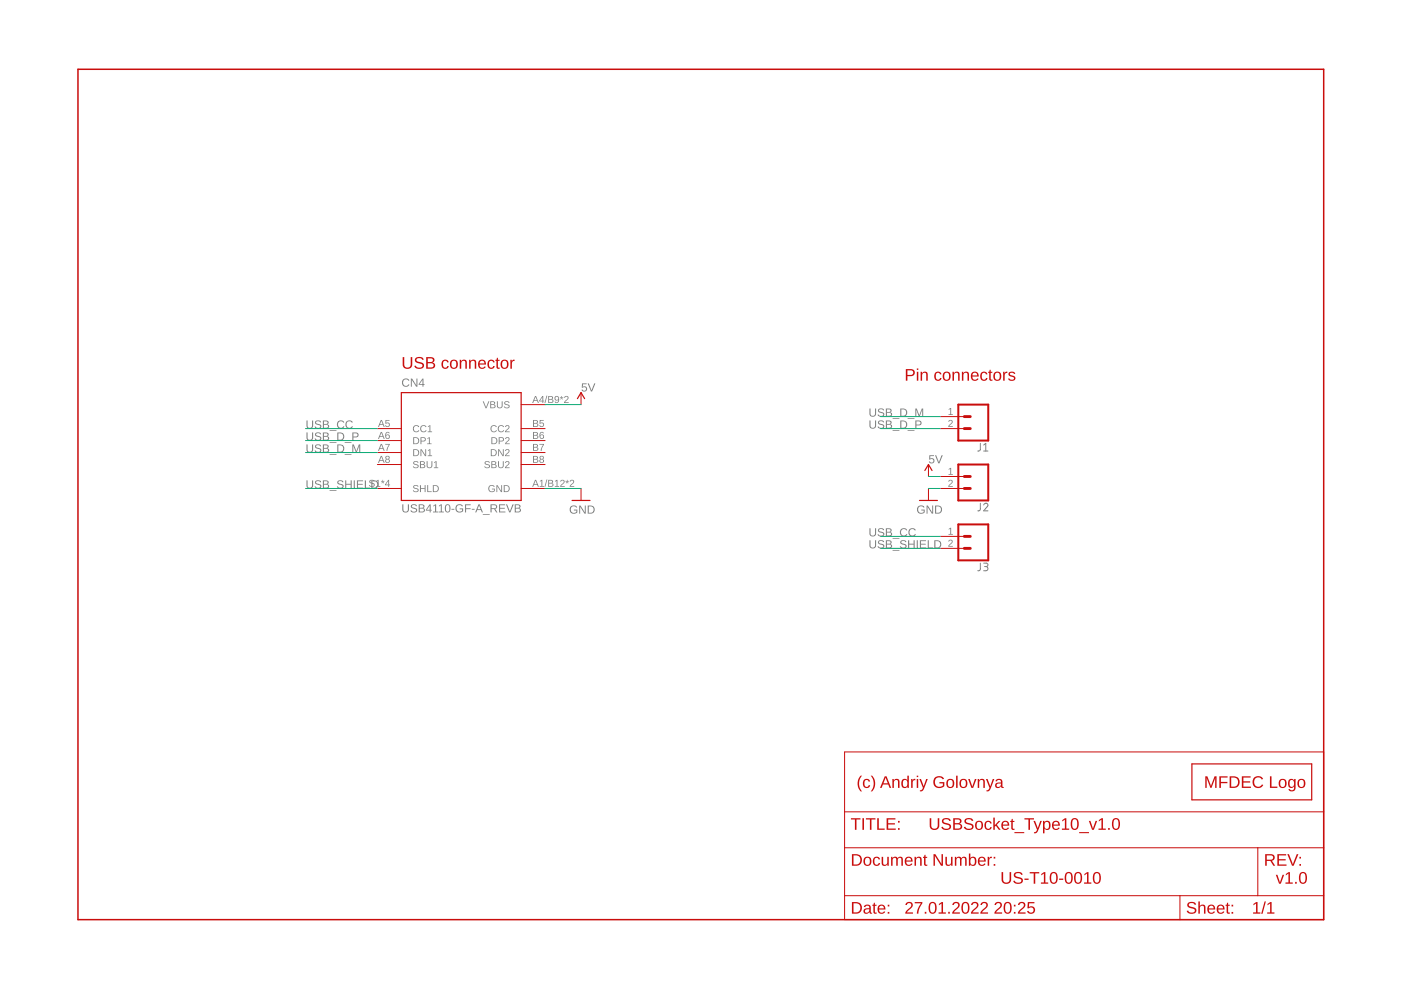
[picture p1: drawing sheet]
<?xml version="1.0" encoding="utf-8"?>
<!DOCTYPE eagle SYSTEM "eagle.dtd">
<!--
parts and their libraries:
SparkFun-PowerSymbols: Licensing: Creative Commons ShareAlike 4.0 International - https://creativecommons.org/licenses/by-sa/4.0
-->
<eagle version="9.6.2">
<drawing>
<settings>
<setting alwaysvectorfont="no"/>
<setting verticaltext="up"/>
</settings>
<grid distance="0.1" unitdist="inch" unit="inch" style="lines" multiple="1" display="no" altdistance="0.01" altunitdist="inch" altunit="inch"/>
<schematic xreflabel="%F%N/%S.%C%R" xrefpart="/%S.%C%R">
<libraries>
<library name="SparkFun-PowerSymbols">
<symbols>
<symbol name="5V">
<wire x1="0.762" y1="1.27" x2="0" y2="2.54" width="0.254" layer="94"/>
<wire x1="0" y1="2.54" x2="-0.762" y2="1.27" width="0.254" layer="94"/>
<pin name="5V" x="0" y="0" visible="off" length="short" direction="sup" rot="R90"/>
<text x="0" y="2.794" size="1.778" layer="96" align="bottom-center">&gt;VALUE</text>
</symbol>
<symbol name="DGND">
<wire x1="-1.905" y1="0" x2="1.905" y2="0" width="0.254" layer="94"/>
<pin name="GND" x="0" y="2.54" visible="off" length="short" direction="sup" rot="R270"/>
<text x="0" y="-0.254" size="1.778" layer="96" align="top-center">&gt;VALUE</text>
</symbol>
</symbols>
<devicesets>
<deviceset name="5V" prefix="SUPPLY">
<gates>
<gate name="G$1" symbol="5V" x="0" y="0"/>
</gates>
<devices>
<device name="">
<technologies>
<technology name=""/>
</technologies>
</device>
</devices>
</deviceset>
<deviceset name="GND" prefix="GND">
<gates>
<gate name="1" symbol="DGND" x="0" y="0"/>
</gates>
<devices>
<device name="">
<technologies>
<technology name=""/>
</technologies>
</device>
</devices>
</deviceset>
</devicesets>
</library>
<library name="frames">
<symbols>
<symbol name="DINA4_L">
<frame x1="0" y1="0" x2="264.16" y2="180.34" columns="4" rows="4" layer="94" border-left="no" border-top="no" border-right="no" border-bottom="no"/>
</symbol>
<symbol name="DOCFIELD">
<wire x1="0" y1="0" x2="71.12" y2="0" width="0.1016" layer="94"/>
<wire x1="101.6" y1="15.24" x2="87.63" y2="15.24" width="0.1016" layer="94"/>
<wire x1="0" y1="0" x2="0" y2="5.08" width="0.1016" layer="94"/>
<wire x1="0" y1="5.08" x2="71.12" y2="5.08" width="0.1016" layer="94"/>
<wire x1="0" y1="5.08" x2="0" y2="15.24" width="0.1016" layer="94"/>
<wire x1="101.6" y1="15.24" x2="101.6" y2="5.08" width="0.1016" layer="94"/>
<wire x1="71.12" y1="5.08" x2="71.12" y2="0" width="0.1016" layer="94"/>
<wire x1="71.12" y1="5.08" x2="87.63" y2="5.08" width="0.1016" layer="94"/>
<wire x1="71.12" y1="0" x2="101.6" y2="0" width="0.1016" layer="94"/>
<wire x1="87.63" y1="15.24" x2="87.63" y2="5.08" width="0.1016" layer="94"/>
<wire x1="87.63" y1="15.24" x2="0" y2="15.24" width="0.1016" layer="94"/>
<wire x1="87.63" y1="5.08" x2="101.6" y2="5.08" width="0.1016" layer="94"/>
<wire x1="101.6" y1="5.08" x2="101.6" y2="0" width="0.1016" layer="94"/>
<wire x1="0" y1="15.24" x2="0" y2="22.86" width="0.1016" layer="94"/>
<wire x1="101.6" y1="35.56" x2="0" y2="35.56" width="0.1016" layer="94"/>
<wire x1="101.6" y1="35.56" x2="101.6" y2="22.86" width="0.1016" layer="94"/>
<wire x1="0" y1="22.86" x2="101.6" y2="22.86" width="0.1016" layer="94"/>
<wire x1="0" y1="22.86" x2="0" y2="35.56" width="0.1016" layer="94"/>
<wire x1="101.6" y1="22.86" x2="101.6" y2="15.24" width="0.1016" layer="94"/>
<text x="1.27" y="1.27" size="2.54" layer="94">Date:</text>
<text x="12.7" y="1.27" size="2.54" layer="94">&gt;LAST_DATE_TIME</text>
<text x="72.39" y="1.27" size="2.54" layer="94">Sheet:</text>
<text x="86.36" y="1.27" size="2.54" layer="94">&gt;SHEET</text>
<text x="88.9" y="11.43" size="2.54" layer="94">REV:</text>
<text x="1.27" y="19.05" size="2.54" layer="94">TITLE:</text>
<text x="1.27" y="11.43" size="2.54" layer="94">Document Number:</text>
<text x="17.78" y="19.05" size="2.54" layer="94">&gt;DRAWING_NAME</text>
</symbol>
</symbols>
<devicesets>
<deviceset name="DINA4_L" prefix="FRAME" uservalue="yes">
<gates>
<gate name="G$1" symbol="DINA4_L" x="0" y="0"/>
<gate name="G$2" symbol="DOCFIELD" x="162.56" y="0" addlevel="must"/>
</gates>
<devices>
<device name="">
<technologies>
<technology name=""/>
</technologies>
</device>
</devices>
</deviceset>
</devicesets>
</library>
<library name="_my_logos">
<symbols>
<symbol name="MFDECLOGO">
<text x="2.54" y="2.54" size="2.54" layer="94">MFDEC Logo</text>
<wire x1="0" y1="0" x2="0" y2="7.62" width="0.254" layer="94"/>
<wire x1="0" y1="7.62" x2="25.4" y2="7.62" width="0.254" layer="94"/>
<wire x1="25.4" y1="7.62" x2="25.4" y2="0" width="0.254" layer="94"/>
<wire x1="25.4" y1="0" x2="0" y2="0" width="0.254" layer="94"/>
</symbol>
</symbols>
<devicesets>
<deviceset name="MFDECLOGO" prefix="LOGO">
<gates>
<gate name="G$1" symbol="MFDECLOGO" x="0" y="0"/>
</gates>
<devices>
<device name="_SQ_5MM" package="MFDEC_SQ_5MM">
<technologies>
<technology name=""/>
</technologies>
</device>
<device name="_SQ_8MM" package="MFDEC_SQ_8MM">
<technologies>
<technology name=""/>
</technologies>
</device>
<device name="_SQ_16MM" package="MFDEC_SQ_16MM">
<technologies>
<technology name=""/>
</technologies>
</device>
<device name="_SQ_10MM" package="MFDEC_SQ_10MM">
<technologies>
<technology name=""/>
</technologies>
</device>
<device name="_SQ_20MM" package="MFDEC_SQ_20MM">
<technologies>
<technology name=""/>
</technologies>
</device>
<device name="_L_20MM" package="MFDEC_L_20MM">
<technologies>
<technology name=""/>
</technologies>
</device>
<device name="_L_30MM" package="MFDEC_L_30MM">
<technologies>
<technology name=""/>
</technologies>
</device>
<device name="_L_40MM" package="MFDEC_L_40MM">
<technologies>
<technology name=""/>
</technologies>
</device>
<device name="_L_10MM" package="MFDEC_L_10MM">
<technologies>
<technology name=""/>
</technologies>
</device>
</devices>
</deviceset>
</devicesets>
</library>
<library name="SparkFun-Connectors">
<symbols>
<symbol name="CONN_02">
<wire x1="3.81" y1="-2.54" x2="-2.54" y2="-2.54" width="0.4064" layer="94"/>
<wire x1="1.27" y1="2.54" x2="2.54" y2="2.54" width="0.6096" layer="94"/>
<wire x1="1.27" y1="0" x2="2.54" y2="0" width="0.6096" layer="94"/>
<wire x1="-2.54" y1="5.08" x2="-2.54" y2="-2.54" width="0.4064" layer="94"/>
<wire x1="3.81" y1="-2.54" x2="3.81" y2="5.08" width="0.4064" layer="94"/>
<wire x1="-2.54" y1="5.08" x2="3.81" y2="5.08" width="0.4064" layer="94"/>
<text x="-2.54" y="-4.826" size="1.778" layer="96" font="vector">&gt;VALUE</text>
<text x="-2.54" y="5.588" size="1.778" layer="95" font="vector">&gt;NAME</text>
<pin name="1" x="7.62" y="0" visible="pad" length="middle" direction="pas" swaplevel="1" rot="R180"/>
<pin name="2" x="7.62" y="2.54" visible="pad" length="middle" direction="pas" swaplevel="1" rot="R180"/>
</symbol>
</symbols>
<devicesets>
<deviceset name="CONN_02" prefix="J" uservalue="yes">
<gates>
<gate name="G$1" symbol="CONN_02" x="-2.54" y="0"/>
</gates>
<devices>
<device name="" package="1X02">
<connects>
<connect gate="G$1" pin="1" pad="1"/>
<connect gate="G$1" pin="2" pad="2"/>
</connects>
<package3dinstances>
<package3dinstance package3d_urn="urn:adsk.eagle:package:38039/1"/>
</package3dinstances>
<technologies>
<technology name=""/>
</technologies>
</device>
<device name="POLAR" package="MOLEX-1X2">
<connects>
<connect gate="G$1" pin="1" pad="1"/>
<connect gate="G$1" pin="2" pad="2"/>
</connects>
<package3dinstances>
<package3dinstance package3d_urn="urn:adsk.eagle:package:38040/1"/>
</package3dinstances>
<technologies>
<technology name="">
<attribute name="SF_ID" value="PRT-09918" constant="no"/>
</technology>
</technologies>
</device>
<device name="3.5MM" package="SCREWTERMINAL-3.5MM-2">
<connects>
<connect gate="G$1" pin="1" pad="1"/>
<connect gate="G$1" pin="2" pad="2"/>
</connects>
<package3dinstances>
<package3dinstance package3d_urn="urn:adsk.eagle:package:38050/1"/>
</package3dinstances>
<technologies>
<technology name="">
<attribute name="PROD_ID" value="CONN-08399" constant="no"/>
</technology>
</technologies>
</device>
<device name="-JST-2MM-SMT" package="JST-2-SMD">
<connects>
<connect gate="G$1" pin="1" pad="2"/>
<connect gate="G$1" pin="2" pad="1"/>
</connects>
<package3dinstances>
<package3dinstance package3d_urn="urn:adsk.eagle:package:38042/1"/>
</package3dinstances>
<technologies>
<technology name="">
<attribute name="PROD_ID" value="CONN-11443"/>
</technology>
</technologies>
</device>
<device name="PTH2" package="1X02_BIG">
<connects>
<connect gate="G$1" pin="1" pad="P$1"/>
<connect gate="G$1" pin="2" pad="P$2"/>
</connects>
<package3dinstances>
<package3dinstance package3d_urn="urn:adsk.eagle:package:38043/1"/>
</package3dinstances>
<technologies>
<technology name=""/>
</technologies>
</device>
<device name="4UCON-15767" package="JST-2-SMD-VERT">
<connects>
<connect gate="G$1" pin="1" pad="GND"/>
<connect gate="G$1" pin="2" pad="VCC"/>
</connects>
<package3dinstances>
<package3dinstance package3d_urn="urn:adsk.eagle:package:38052/1"/>
</package3dinstances>
<technologies>
<technology name=""/>
</technologies>
</device>
<device name="5MM" package="SCREWTERMINAL-5MM-2">
<connects>
<connect gate="G$1" pin="1" pad="1"/>
<connect gate="G$1" pin="2" pad="2"/>
</connects>
<package3dinstances>
<package3dinstance package3d_urn="urn:adsk.eagle:package:38044/1"/>
</package3dinstances>
<technologies>
<technology name="">
<attribute name="SF_SKU" value="PRT-08432" constant="no"/>
</technology>
</technologies>
</device>
<device name="LOCK" package="1X02_LOCK">
<connects>
<connect gate="G$1" pin="1" pad="1"/>
<connect gate="G$1" pin="2" pad="2"/>
</connects>
<package3dinstances>
<package3dinstance package3d_urn="urn:adsk.eagle:package:38045/1"/>
</package3dinstances>
<technologies>
<technology name=""/>
</technologies>
</device>
<device name="POLAR_LOCK" package="MOLEX-1X2_LOCK">
<connects>
<connect gate="G$1" pin="1" pad="1"/>
<connect gate="G$1" pin="2" pad="2"/>
</connects>
<package3dinstances>
<package3dinstance package3d_urn="urn:adsk.eagle:package:38046/1"/>
</package3dinstances>
<technologies>
<technology name="">
<attribute name="SF_ID" value="PRT-09918" constant="no"/>
</technology>
</technologies>
</device>
<device name="LOCK_LONGPADS" package="1X02_LOCK_LONGPADS">
<connects>
<connect gate="G$1" pin="1" pad="1"/>
<connect gate="G$1" pin="2" pad="2"/>
</connects>
<package3dinstances>
<package3dinstance package3d_urn="urn:adsk.eagle:package:38047/1"/>
</package3dinstances>
<technologies>
<technology name=""/>
</technologies>
</device>
<device name="3.5MM_LOCK" package="SCREWTERMINAL-3.5MM-2_LOCK">
<connects>
<connect gate="G$1" pin="1" pad="1"/>
<connect gate="G$1" pin="2" pad="2"/>
</connects>
<package3dinstances>
<package3dinstance package3d_urn="urn:adsk.eagle:package:38049/1"/>
</package3dinstances>
<technologies>
<technology name="">
<attribute name="PROD_ID" value="CONN-08399" constant="no"/>
</technology>
</technologies>
</device>
<device name="PTH3" package="1X02_LONGPADS">
<connects>
<connect gate="G$1" pin="1" pad="1"/>
<connect gate="G$1" pin="2" pad="2"/>
</connects>
<package3dinstances>
<package3dinstance package3d_urn="urn:adsk.eagle:package:38048/1"/>
</package3dinstances>
<technologies>
<technology name=""/>
</technologies>
</device>
<device name="1X02_NO_SILK" package="1X02_NO_SILK">
<connects>
<connect gate="G$1" pin="1" pad="1"/>
<connect gate="G$1" pin="2" pad="2"/>
</connects>
<package3dinstances>
<package3dinstance package3d_urn="urn:adsk.eagle:package:38051/1"/>
</package3dinstances>
<technologies>
<technology name=""/>
</technologies>
</device>
<device name="JST-PTH-2" package="JST-2-PTH">
<connects>
<connect gate="G$1" pin="1" pad="1"/>
<connect gate="G$1" pin="2" pad="2"/>
</connects>
<package3dinstances>
<package3dinstance package3d_urn="urn:adsk.eagle:package:38053/1"/>
</package3dinstances>
<technologies>
<technology name="">
<attribute name="PROD_ID" value="CONN-09863" constant="no"/>
<attribute name="SKU" value="PRT-09914" constant="no"/>
</technology>
</technologies>
</device>
<device name="PTH4" package="1X02_XTRA_BIG">
<connects>
<connect gate="G$1" pin="1" pad="1"/>
<connect gate="G$1" pin="2" pad="2"/>
</connects>
<package3dinstances>
<package3dinstance package3d_urn="urn:adsk.eagle:package:38054/1"/>
</package3dinstances>
<technologies>
<technology name=""/>
</technologies>
</device>
<device name="POGO_PIN_HOLES_ONLY" package="1X02_PP_HOLES_ONLY">
<connects>
<connect gate="G$1" pin="1" pad="1"/>
<connect gate="G$1" pin="2" pad="2"/>
</connects>
<package3dinstances>
<package3dinstance package3d_urn="urn:adsk.eagle:package:38058/1"/>
</package3dinstances>
<technologies>
<technology name=""/>
</technologies>
</device>
<device name="3.5MM-NO_SILK" package="SCREWTERMINAL-3.5MM-2-NS">
<connects>
<connect gate="G$1" pin="1" pad="1"/>
<connect gate="G$1" pin="2" pad="2"/>
</connects>
<package3dinstances>
<package3dinstance package3d_urn="urn:adsk.eagle:package:38055/1"/>
</package3dinstances>
<technologies>
<technology name="">
<attribute name="PROD_ID" value="CONN-08399" constant="no"/>
</technology>
</technologies>
</device>
<device name="-JST-2-PTH-NO_SILK" package="JST-2-PTH-NS">
<connects>
<connect gate="G$1" pin="1" pad="1"/>
<connect gate="G$1" pin="2" pad="2"/>
</connects>
<package3dinstances>
<package3dinstance package3d_urn="urn:adsk.eagle:package:38056/1"/>
</package3dinstances>
<technologies>
<technology name=""/>
</technologies>
</device>
<device name="JST-PTH-2-KIT" package="JST-2-PTH-KIT">
<connects>
<connect gate="G$1" pin="1" pad="1"/>
<connect gate="G$1" pin="2" pad="2"/>
</connects>
<package3dinstances>
<package3dinstance package3d_urn="urn:adsk.eagle:package:38057/1"/>
</package3dinstances>
<technologies>
<technology name=""/>
</technologies>
</device>
<device name="SPRING-2.54-RA" package="SPRINGTERMINAL-2.54MM-2">
<connects>
<connect gate="G$1" pin="1" pad="1"/>
<connect gate="G$1" pin="2" pad="2"/>
</connects>
<package3dinstances>
<package3dinstance package3d_urn="urn:adsk.eagle:package:38061/1"/>
</package3dinstances>
<technologies>
<technology name=""/>
</technologies>
</device>
<device name="2.54MM_SCREWTERM" package="1X02_2.54_SCREWTERM">
<connects>
<connect gate="G$1" pin="1" pad="P1"/>
<connect gate="G$1" pin="2" pad="P2"/>
</connects>
<package3dinstances>
<package3dinstance package3d_urn="urn:adsk.eagle:package:38059/1"/>
</package3dinstances>
<technologies>
<technology name=""/>
</technologies>
</device>
<device name="SMALL_POKEHOME" package="1X02_POKEHOME">
<connects>
<connect gate="G$1" pin="1" pad="P1 P3"/>
<connect gate="G$1" pin="2" pad="P2 P4"/>
</connects>
<package3dinstances>
<package3dinstance package3d_urn="urn:adsk.eagle:package:38060/1"/>
</package3dinstances>
<technologies>
<technology name="">
<attribute name="PROD_ID" value="CONN-13512"/>
</technology>
</technologies>
</device>
<device name="PTH_RA_FEMALE" package="1X02_RA_PTH_FEMALE">
<connects>
<connect gate="G$1" pin="1" pad="1"/>
<connect gate="G$1" pin="2" pad="2"/>
</connects>
<package3dinstances>
<package3dinstance package3d_urn="urn:adsk.eagle:package:38062/1"/>
</package3dinstances>
<technologies>
<technology name="">
<attribute name="PROD_ID" value="CONN-13700"/>
</technology>
</technologies>
</device>
</devices>
</deviceset>
</devicesets>
</library>
<library name="USB4110-GF-A_REVB">
<symbols>
<symbol name="USB4110-GF-A_REVB">
<wire x1="-12.7" y1="10.16" x2="12.7" y2="10.16" width="0.254" layer="94"/>
<wire x1="12.7" y1="10.16" x2="12.7" y2="-12.7" width="0.254" layer="94"/>
<wire x1="12.7" y1="-12.7" x2="-12.7" y2="-12.7" width="0.254" layer="94"/>
<wire x1="-12.7" y1="-12.7" x2="-12.7" y2="10.16" width="0.254" layer="94"/>
<text x="-12.7" y="11.43" size="1.778" layer="95">&gt;NAME</text>
<text x="-12.7" y="-15.24" size="1.778" layer="96">&gt;VALUE</text>
<pin name="CC1" x="-17.78" y="2.54" length="middle"/>
<pin name="DP1" x="-17.78" y="0" length="middle"/>
<pin name="DN1" x="-17.78" y="-2.54" length="middle"/>
<pin name="SBU1" x="-17.78" y="-5.08" length="middle"/>
<pin name="VBUS" x="17.78" y="7.62" length="middle" direction="pwr" rot="R180"/>
<pin name="CC2" x="17.78" y="2.54" length="middle" rot="R180"/>
<pin name="DP2" x="17.78" y="0" length="middle" rot="R180"/>
<pin name="DN2" x="17.78" y="-2.54" length="middle" rot="R180"/>
<pin name="SBU2" x="17.78" y="-5.08" length="middle" rot="R180"/>
<pin name="GND" x="17.78" y="-10.16" length="middle" direction="pwr" rot="R180"/>
<pin name="SHLD" x="-17.78" y="-10.16" length="middle"/>
</symbol>
</symbols>
<devicesets>
<deviceset name="USB4110-GF-A_REVB" prefix="J">
<gates>
<gate name="G$1" symbol="USB4110-GF-A_REVB" x="0" y="0"/>
</gates>
<devices>
<device name="" package="GCT_USB4110-GF-A_REVB">
<connects>
<connect gate="G$1" pin="CC1" pad="A5"/>
<connect gate="G$1" pin="CC2" pad="B5"/>
<connect gate="G$1" pin="DN1" pad="A7"/>
<connect gate="G$1" pin="DN2" pad="B7"/>
<connect gate="G$1" pin="DP1" pad="A6"/>
<connect gate="G$1" pin="DP2" pad="B6"/>
<connect gate="G$1" pin="GND" pad="A1/B12 B1/A12"/>
<connect gate="G$1" pin="SBU1" pad="A8"/>
<connect gate="G$1" pin="SBU2" pad="B8"/>
<connect gate="G$1" pin="SHLD" pad="S1 S2 S3 S4"/>
<connect gate="G$1" pin="VBUS" pad="A4/B9 B4/A9"/>
</connects>
<technologies>
<technology name="">
<attribute name="AVAILABILITY" value="In Stock"/>
<attribute name="DESCRIPTION" value=" USB-C (USB TYPE-C) USB 2.0 Receptacle Connector 24 (16+8 Dummy) Position Surface Mount, Right Angle; Through Hole "/>
<attribute name="MF" value="GCT"/>
<attribute name="MP" value="USB4110-GF-A"/>
<attribute name="PACKAGE" value="None"/>
<attribute name="PRICE" value="None"/>
<attribute name="PURCHASE-URL" value="https://pricing.snapeda.com/search/part/USB4110-GF-A/?ref=eda"/>
</technology>
</technologies>
</device>
</devices>
</deviceset>
</devicesets>
</library>
</libraries>
<attributes>
</attributes>
<variantdefs>
</variantdefs>
<classes>
<class number="0" name="default" width="0" drill="0">
</class>
<class number="1" name="XUSB" width="0.3048" drill="0">
</class>
<class number="2" name="USB" width="0.3048" drill="0">
</class>
<class number="3" name="POWER" width="0.3048" drill="0">
</class>
</classes>
<parts>
<part name="FRAME1" library="frames" deviceset="DINA4_L" device=""/>
<part name="LOGO1" library="_my_logos" deviceset="MFDECLOGO" device="_L_10MM" value="MFDECLOGO_L_10MM"/>
<part name="SUPPLY4" library="SparkFun-PowerSymbols" deviceset="5V" device=""/>
<part name="GND4" library="SparkFun-PowerSymbols" deviceset="GND" device=""/>
<part name="J1" library="SparkFun-Connectors" deviceset="CONN_02" device="" package3d_urn="urn:adsk.eagle:package:38039/1"/>
<part name="J3" library="SparkFun-Connectors" deviceset="CONN_02" device="" package3d_urn="urn:adsk.eagle:package:38039/1"/>
<part name="J2" library="SparkFun-Connectors" deviceset="CONN_02" device="" package3d_urn="urn:adsk.eagle:package:38039/1"/>
<part name="GND2" library="SparkFun-PowerSymbols" deviceset="GND" device=""/>
<part name="SUPPLY3" library="SparkFun-PowerSymbols" deviceset="5V" device=""/>
<part name="CN4" library="USB4110-GF-A_REVB" deviceset="USB4110-GF-A_REVB" device=""/>
</parts>
<sheets>
<sheet>
<plain>
<text x="68.58" y="116.84" size="2.54" layer="94">USB connector</text>
<text x="254" y="7.62" size="2.54" layer="94">v1.0</text>
<text x="165.1" y="27.94" size="2.54" layer="94">(c) Andriy Golovnya</text>
<text x="195.58" y="7.62" size="2.54" layer="94">US-T10-0010</text>
<text x="175.26" y="114.3" size="2.54" layer="94">Pin connectors</text>
</plain>
<instances>
<instance part="FRAME1" gate="G$1" x="0" y="0" smashed="yes"/>
<instance part="FRAME1" gate="G$2" x="162.56" y="0" smashed="yes">
<attribute name="LAST_DATE_TIME" x="175.26" y="1.27" size="2.54" layer="94"/>
<attribute name="SHEET" x="248.92" y="1.27" size="2.54" layer="94"/>
<attribute name="DRAWING_NAME" x="180.34" y="19.05" size="2.54" layer="94"/>
</instance>
<instance part="LOGO1" gate="G$1" x="236.22" y="25.4" smashed="yes"/>
<instance part="SUPPLY4" gate="G$1" x="180.34" y="93.98" smashed="yes">
<attribute name="VALUE" x="180.34" y="96.774" size="1.778" layer="96"/>
</instance>
<instance part="GND4" gate="1" x="180.34" y="88.9" smashed="yes">
<attribute name="VALUE" x="177.8" y="86.106" size="1.778" layer="96"/>
</instance>
<instance part="J1" gate="G$1" x="190.5" y="106.68" smashed="yes" rot="R180">
<attribute name="VALUE" x="193.04" y="111.506" size="1.778" layer="96" font="vector" rot="R180"/>
<attribute name="NAME" x="193.04" y="101.092" size="1.778" layer="95" font="vector" rot="R180"/>
</instance>
<instance part="J3" gate="G$1" x="190.5" y="81.28" smashed="yes" rot="R180">
<attribute name="VALUE" x="193.04" y="86.106" size="1.778" layer="96" font="vector" rot="R180"/>
<attribute name="NAME" x="193.04" y="75.692" size="1.778" layer="95" font="vector" rot="R180"/>
</instance>
<instance part="J2" gate="G$1" x="190.5" y="93.98" smashed="yes" rot="R180">
<attribute name="VALUE" x="193.04" y="98.806" size="1.778" layer="96" font="vector" rot="R180"/>
<attribute name="NAME" x="193.04" y="88.392" size="1.778" layer="95" font="vector" rot="R180"/>
</instance>
<instance part="GND2" gate="1" x="106.68" y="88.9" smashed="yes">
<attribute name="VALUE" x="104.14" y="86.106" size="1.778" layer="96"/>
</instance>
<instance part="SUPPLY3" gate="G$1" x="106.68" y="109.22" smashed="yes">
<attribute name="VALUE" x="106.68" y="112.014" size="1.778" layer="96"/>
</instance>
<instance part="CN4" gate="G$1" x="81.28" y="101.6" smashed="yes">
<attribute name="NAME" x="68.58" y="113.03" size="1.778" layer="95"/>
<attribute name="VALUE" x="68.58" y="86.36" size="1.778" layer="96"/>
</instance>
</instances>
<busses>
</busses>
<nets>
<net name="GND" class="3">
<segment>
<wire x1="182.88" y1="91.44" x2="180.34" y2="91.44" width="0.1524" layer="91"/>
<pinref part="GND4" gate="1" pin="GND"/>
<pinref part="J2" gate="G$1" pin="2"/>
</segment>
<segment>
<wire x1="99.06" y1="91.44" x2="106.68" y2="91.44" width="0.1524" layer="91"/>
<pinref part="GND2" gate="1" pin="GND"/>
<pinref part="CN4" gate="G$1" pin="GND"/>
</segment>
</net>
<net name="5V" class="3">
<segment>
<wire x1="182.88" y1="93.98" x2="180.34" y2="93.98" width="0.1524" layer="91"/>
<pinref part="SUPPLY4" gate="G$1" pin="5V"/>
<pinref part="J2" gate="G$1" pin="1"/>
</segment>
<segment>
<wire x1="99.06" y1="109.22" x2="106.68" y2="109.22" width="0.1524" layer="91"/>
<pinref part="SUPPLY3" gate="G$1" pin="5V"/>
<pinref part="CN4" gate="G$1" pin="VBUS"/>
</segment>
</net>
<net name="USB_D_M" class="1">
<segment>
<wire x1="182.88" y1="106.68" x2="170.18" y2="106.68" width="0.1524" layer="91"/>
<label x="167.64" y="106.68" size="1.778" layer="95"/>
<pinref part="J1" gate="G$1" pin="1"/>
</segment>
<segment>
<pinref part="CN4" gate="G$1" pin="DN1"/>
<wire x1="63.5" y1="99.06" x2="48.26" y2="99.06" width="0.1524" layer="91"/>
<label x="48.26" y="99.06" size="1.778" layer="95"/>
</segment>
</net>
<net name="USB_D_P" class="1">
<segment>
<wire x1="182.88" y1="104.14" x2="170.18" y2="104.14" width="0.1524" layer="91"/>
<label x="167.64" y="104.14" size="1.778" layer="95"/>
<pinref part="J1" gate="G$1" pin="2"/>
</segment>
<segment>
<pinref part="CN4" gate="G$1" pin="DP1"/>
<wire x1="63.5" y1="101.6" x2="48.26" y2="101.6" width="0.1524" layer="91"/>
<label x="48.26" y="101.6" size="1.778" layer="95"/>
</segment>
</net>
<net name="USB_SHIELD" class="0">
<segment>
<wire x1="182.88" y1="78.74" x2="170.18" y2="78.74" width="0.1524" layer="91"/>
<label x="167.64" y="78.74" size="1.778" layer="95"/>
<pinref part="J3" gate="G$1" pin="2"/>
</segment>
<segment>
<pinref part="CN4" gate="G$1" pin="SHLD"/>
<wire x1="63.5" y1="91.44" x2="48.26" y2="91.44" width="0.1524" layer="91"/>
<label x="48.26" y="91.44" size="1.778" layer="95"/>
</segment>
</net>
<net name="USB_CC" class="0">
<segment>
<wire x1="182.88" y1="81.28" x2="170.18" y2="81.28" width="0.1524" layer="91"/>
<label x="167.64" y="81.28" size="1.778" layer="95"/>
<pinref part="J3" gate="G$1" pin="1"/>
</segment>
<segment>
<pinref part="CN4" gate="G$1" pin="CC1"/>
<wire x1="63.5" y1="104.14" x2="48.26" y2="104.14" width="0.1524" layer="91"/>
<label x="48.26" y="104.14" size="1.778" layer="95"/>
</segment>
</net>
</nets>
</sheet>
</sheets>
<errors>
<approved hash="104,1,78.74,104.14,CN1,VBUS,5V,,,"/>
<approved hash="113,1,131.976,90.066,FRAME1,,,,,"/>
<approved hash="113,1,186.097,103.977,J1,,,,,"/>
<approved hash="113,1,186.097,78.5774,J3,,,,,"/>
<approved hash="113,1,186.097,91.2774,J2,,,,,"/>
</errors>
</schematic>
</drawing>
<compatibility>
<note version="8.2" severity="warning">
Since Version 8.2, EAGLE supports online libraries. The ids
of those online libraries will not be understood (or retained)
with this version.
</note>
<note version="8.3" severity="warning">
Since Version 8.3, EAGLE supports URNs for individual library
assets (packages, symbols, and devices). The URNs of those assets
will not be understood (or retained) with this version.
</note>
<note version="8.3" severity="warning">
Since Version 8.3, EAGLE supports the association of 3D packages
with devices in libraries, schematics, and board files. Those 3D
packages will not be understood (or retained) with this version.
</note>
</compatibility>
</eagle>
